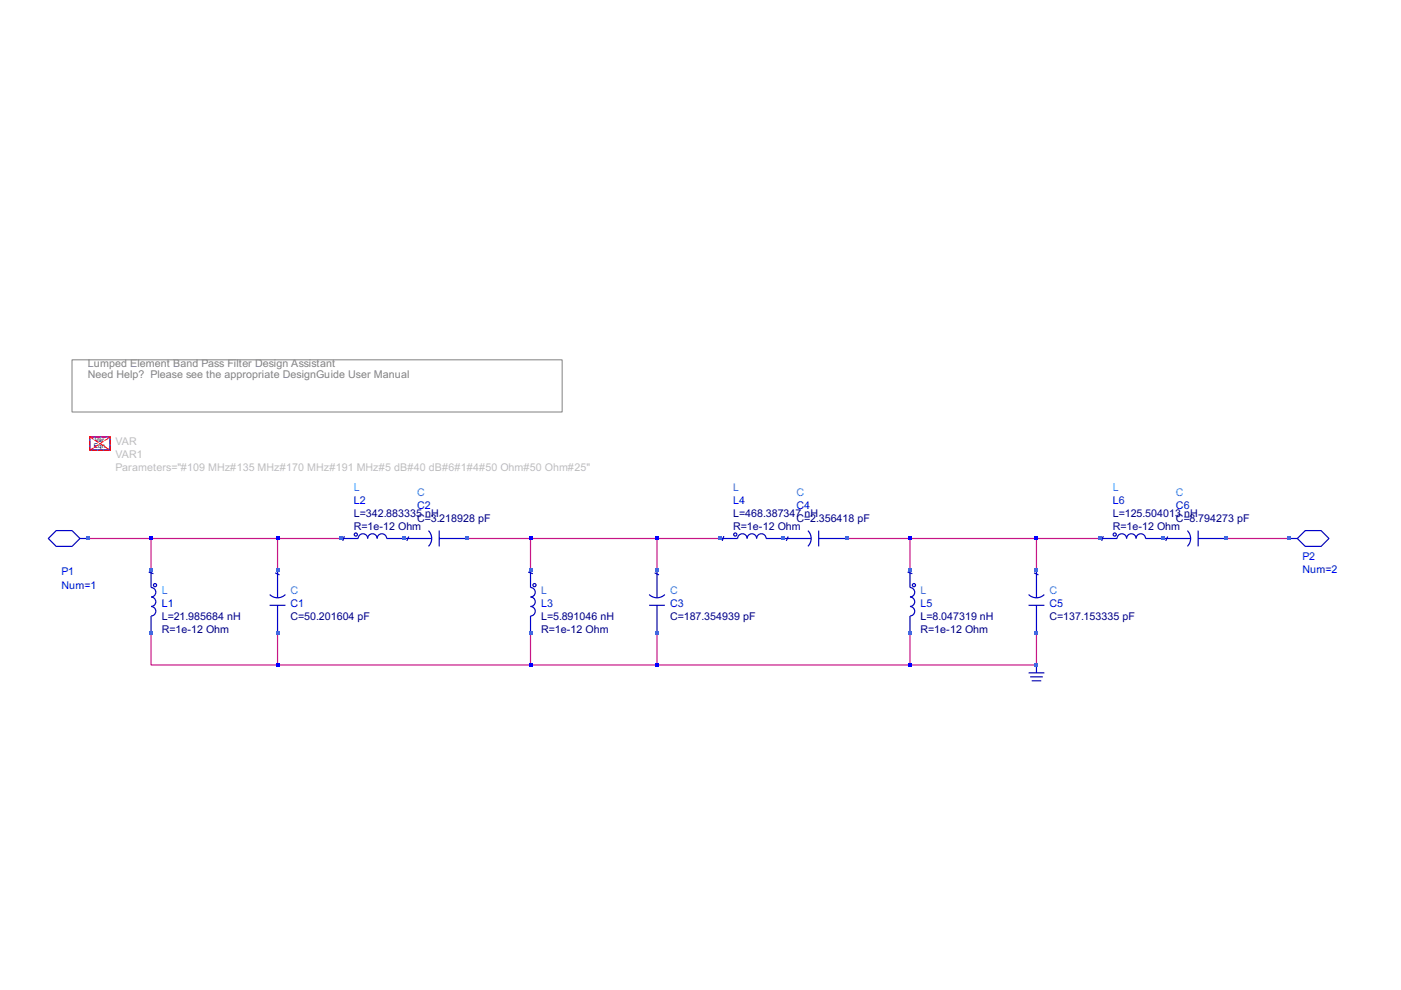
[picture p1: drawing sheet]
<svg xmlns="http://www.w3.org/2000/svg" width="297mm" height="210mm" viewBox="0 0 297 210" stroke-linecap="round" stroke-linejoin="round" font-family="sans-serif">
<path d="M15.3 76.3h103.9v11.1h-103.9z" fill="none" stroke="#808080" stroke-width=".21"/>
<g fill="none" stroke="#c71585" stroke-width=".25">
<path d="M18.6 114.2h53.7M32 114.2v6.7M58.8 114.2v6.7M99.1 114.2h53.6M112.5 114.2v6.7M139.3 114.2v6.7M179.5 114.2h53.7M192.9 114.2v6.7M219.7 114.2v6.7M260 114.2h13.4M32 134.3v6.7h26.8M58.8 134.3v6.7"/>
<path d="M112.5 134.3v6.7M139.3 134.3v6.7M192.9 134.3v6.7M219.7 134.3v6.7h-160.9"/>
</g>
<g fill="none" stroke="#0000cd" stroke-width=".25">
<path d="M19 92.6h4.3v2.8h-4.3zM72.3 114.2h3.6a1.01 1.01 0 0 1 1-1 1.01 1.01 0 0 1 1.1 1 1.01 1.01 0 0 1 1-1 1.01 1.01 0 0 1 1 1 1.01 1.01 0 0 1 1-1 1.01 1.01 0 0 1 1 1h9.5M73 113.7l-.3 1M86.7 113.8l-.5 .9M90.8 112.5a2.35 2.35 0 0 1 0 3.3M93.1 112.5v3.3M93.2 114.2h5.9M152.7 114.2h3.7a1.01 1.01 0 0 1 1-1 1.01 1.01 0 0 1 1 1 1.01 1.01 0 0 1 1-1 1.01 1.01 0 0 1 1 1 1.01 1.01 0 0 1 1-1 1.01 1.01 0 0 1 1 1h9.6M153.5 113.7l-.4 1M167.1 113.8l-.4 .9M171.3 112.5a2.35 2.35 0 0 1 0 3.3M173.6 112.5v3.3"/>
<path d="M173.7 114.2h5.8M233.2 114.2h3.6a1.01 1.01 0 0 1 1.1-1 1.01 1.01 0 0 1 1 1 1.01 1.01 0 0 1 1-1 1.01 1.01 0 0 1 1 1 1.01 1.01 0 0 1 1-1 1.01 1.01 0 0 1 1 1h3.7M233.9 113.7l-.3 1M31.5 121.3l1 .3M32 120.9v3.7a1.01 1.01 0 0 1 1 1 1.01 1.01 0 0 1-1 1 1.01 1.01 0 0 1 1 1 1.01 1.01 0 0 1-1 1 1.01 1.01 0 0 1 1 1 1.01 1.01 0 0 1-1 1v3.7M57.2 128.3h3.3M57.2 126.1a2.35 2.35 0 0 0 3.3 0M58.3 121.5l1 .4M58.8 120.9v5.8M58.8 128.4v5.9M112 121.3l1 .3M112.5 120.9v3.7a1.01 1.01 0 0 1 1 1 1.01 1.01 0 0 1-1 1 1.01 1.01 0 0 1 1 1 1.01 1.01 0 0 1-1 1 1.01 1.01 0 0 1 1 1 1.01 1.01 0 0 1-1 1v3.7"/>
<path d="M137.6 128.3h3.4M137.6 126.1a2.35 2.35 0 0 0 3.4 0M138.8 121.5l.9 .4M139.3 120.9v5.8M139.3 128.4v5.9M192.4 121.3l1 .3M192.9 120.9v3.7a1.01 1.01 0 0 1 1 1 1.01 1.01 0 0 1-1 1 1.01 1.01 0 0 1 1 1 1.01 1.01 0 0 1-1 1 1.01 1.01 0 0 1 1 1 1.01 1.01 0 0 1-1 1v3.7M218.1 128.3h3.3M218.1 126.1a2.35 2.35 0 0 0 3.3 0M219.2 121.5l1 .4M219.7 120.9v5.8M219.7 128.4v5.9"/>
<circle cx="75.4" cy="113.3" r=".34"/>
<circle cx="155.9" cy="113.3" r=".34"/>
<circle cx="236.3" cy="113.3" r=".34"/>
<circle cx="32.9" cy="124.1" r=".34"/>
<circle cx="113.3" cy="124.1" r=".34"/>
<circle cx="193.8" cy="124.1" r=".34"/>
</g>
<path d="M19.1 95.4h4.2l.1-2.7v2.8z" fill="#0000cd"/>
<path d="M16.9 114.2l-1.6 1.6h-3.4l-1.7-1.6 1.7-1.7h3.4l1.6 1.7h1.7M246.6 114.2h5.8M247.6 113.8l-.4 .9M251.7 112.5a2.35 2.35 0 0 1 0 3.3M254 112.5v3.3M254.1 114.2h5.9M273.4 114.2h1.7l1.6 1.6h3.4l1.7-1.6-1.7-1.7h-3.4l-1.6 1.7M218.1 142.7h3.3M218.4 143.5h2.7M218.7 144.3h2.1M219.7 141v1.7" fill="none" stroke="#0000cd" stroke-width=".25"/>
<path d="M19 92.6h4.4v2.9h-4.4zM19 95.5l4.4-2.9M19 92.6l4.4 2.9" fill="none" stroke="#f00" stroke-width=".21" stroke-dasharray=".8 .4"/>
<g fill="#4169e1">
<path d="M18.3 113.8h.7v.7h-.7z"/>
<path d="M31.7 134h.7v.6h-.7z"/>
<path d="M31.7 120.5h.7v.7h-.7z"/>
</g>
<g fill="#00f">
<path d="M31.7 113.8h.7v.7h-.7z"/>
<path d="M58.5 140.7h.7v.6h-.7z"/>
</g>
<g fill="#4169e1">
<path d="M58.5 134h.7v.6h-.7z"/>
<path d="M58.5 120.5h.7v.7h-.7z"/>
</g>
<path d="M58.5 113.8h.7v.7h-.7z" fill="#00f"/>
<g fill="#4169e1">
<path d="M71.9 113.8h.7v.7h-.7z"/>
<path d="M85.3 113.8h.7v.7h-.7z"/>
<path d="M98.7 113.8h.7v.7h-.7z"/>
</g>
<path d="M112.1 140.7h.7v.6h-.7z" fill="#00f"/>
<g fill="#4169e1">
<path d="M112.1 134h.7v.6h-.7z"/>
<path d="M112.1 120.5h.7v.7h-.7z"/>
</g>
<g fill="#00f">
<path d="M112.1 113.8h.7v.7h-.7z"/>
<path d="M139 140.7h.6v.6h-.6z"/>
</g>
<g fill="#4169e1">
<path d="M139 134h.6v.6h-.6z"/>
<path d="M139 120.5h.6v.7h-.6z"/>
</g>
<path d="M139 113.8h.6v.7h-.6z" fill="#00f"/>
<g fill="#4169e1">
<path d="M152.4 113.8h.6v.7h-.6z"/>
<path d="M165.8 113.8h.6v.7h-.6z"/>
<path d="M179.2 113.8h.7v.7h-.7z"/>
</g>
<path d="M192.6 140.7h.7v.6h-.7z" fill="#00f"/>
<g fill="#4169e1">
<path d="M192.6 134h.7v.6h-.7z"/>
<path d="M192.6 120.5h.7v.7h-.7z"/>
</g>
<path d="M192.6 113.8h.7v.7h-.7z" fill="#00f"/>
<g fill="#4169e1">
<path d="M219.4 140.7h.7v.6h-.7z"/>
<path d="M219.4 134h.7v.6h-.7z"/>
<path d="M219.4 120.5h.7v.7h-.7z"/>
</g>
<path d="M219.4 113.8h.7v.7h-.7z" fill="#00f"/>
<g fill="#4169e1">
<path d="M232.8 113.8h.7v.7h-.7z"/>
<path d="M246.2 113.8h.7v.7h-.7z"/>
<path d="M259.6 113.8h.7v.7h-.7z"/>
<path d="M273 113.8h.7v.7h-.7z"/>
</g>
<g font-size="2.3" fill="#808080">
<text x="18.6" y="77.8">Lumped Element Band Pass Filter Design Assistant</text>
<text x="18.6" y="80.1">Need Help? Please see the appropriate DesignGuide User Manual</text>
</g>
<g font-size="2.3" fill="#bebebe">
<text x="24.5" y="94.4">VAR</text>
<text x="24.5" y="97.1">VAR1</text>
<text x="24.5" y="99.9">Parameters=&quot;#109 MHz#135 MHz#170 MHz#191 MHz#5 dB#40 dB#6#1#4#50 Ohm#50 Ohm#25&quot;</text>
</g>
<g font-size="2.3" fill="#1e90ff">
<text x="75" y="104.1">L</text>
<text x="88.4" y="105.2">C</text>
<text x="155.5" y="104.1">L</text>
<text x="168.9" y="105.2">C</text>
<text x="235.9" y="104.1">L</text>
<text x="249.3" y="105.2">C</text>
<text x="34.3" y="126">L</text>
<text x="61.6" y="126">C</text>
<text x="114.7" y="126">L</text>
<text x="142.1" y="126">C</text>
<text x="195.2" y="126">L</text>
<text x="222.5" y="126">C</text>
</g>
<g font-size="2.3" fill="#00f">
<text x="75" y="106.8">L2</text>
<text x="155.5" y="106.8">L4</text>
<text x="235.9" y="106.8">L6</text>
<text x="88.4" y="108">C2</text>
<text x="168.9" y="108">C4</text>
<text x="249.3" y="108">C6</text>
<text x="276.1" y="118.7">P2</text>
<text x="13" y="124.8">Num=1</text>
<text x="13" y="122">P1</text>
<text x="276.1" y="121.4">Num=2</text>
<text x="34.3" y="128.7">L1</text>
<text x="61.6" y="128.7">C1</text>
<text x="114.7" y="128.7">L3</text>
<text x="142.1" y="128.7">C3</text>
<text x="195.2" y="128.7">L5</text>
<text x="222.5" y="128.7">C5</text>
</g>
<g font-size="2.3" fill="#000080">
<text x="75" y="112.4">R=1e-12 Ohm</text>
<text x="75" y="109.6">L=342.883335 nH</text>
<text x="88.4" y="110.8">C=3.218928 pF</text>
<text x="155.5" y="112.4">R=1e-12 Ohm</text>
<text x="155.5" y="109.6">L=468.387347 nH</text>
<text x="168.9" y="110.8">C=2.356418 pF</text>
<text x="235.9" y="112.4">R=1e-12 Ohm</text>
<text x="235.9" y="109.6">L=125.504013 nH</text>
<text x="249.3" y="110.8">C=8.794273 pF</text>
<text x="34.3" y="131.5">L=21.985684 nH</text>
<text x="61.6" y="131.5">C=50.201604 pF</text>
<text x="114.7" y="131.5">L=5.891046 nH</text>
<text x="142.1" y="131.5">C=187.354939 pF</text>
<text x="195.2" y="131.5">L=8.047319 nH</text>
<text x="222.5" y="131.5">C=137.153335 pF</text>
<text x="34.3" y="134.2">R=1e-12 Ohm</text>
<text x="114.7" y="134.2">R=1e-12 Ohm</text>
<text x="195.2" y="134.2">R=1e-12 Ohm</text>
</g>
<g font-size="1.3">
<text x="19.9" y="95">Eqn</text>
<text x="20.1" y="93.7">Var</text>
</g>
</svg>
